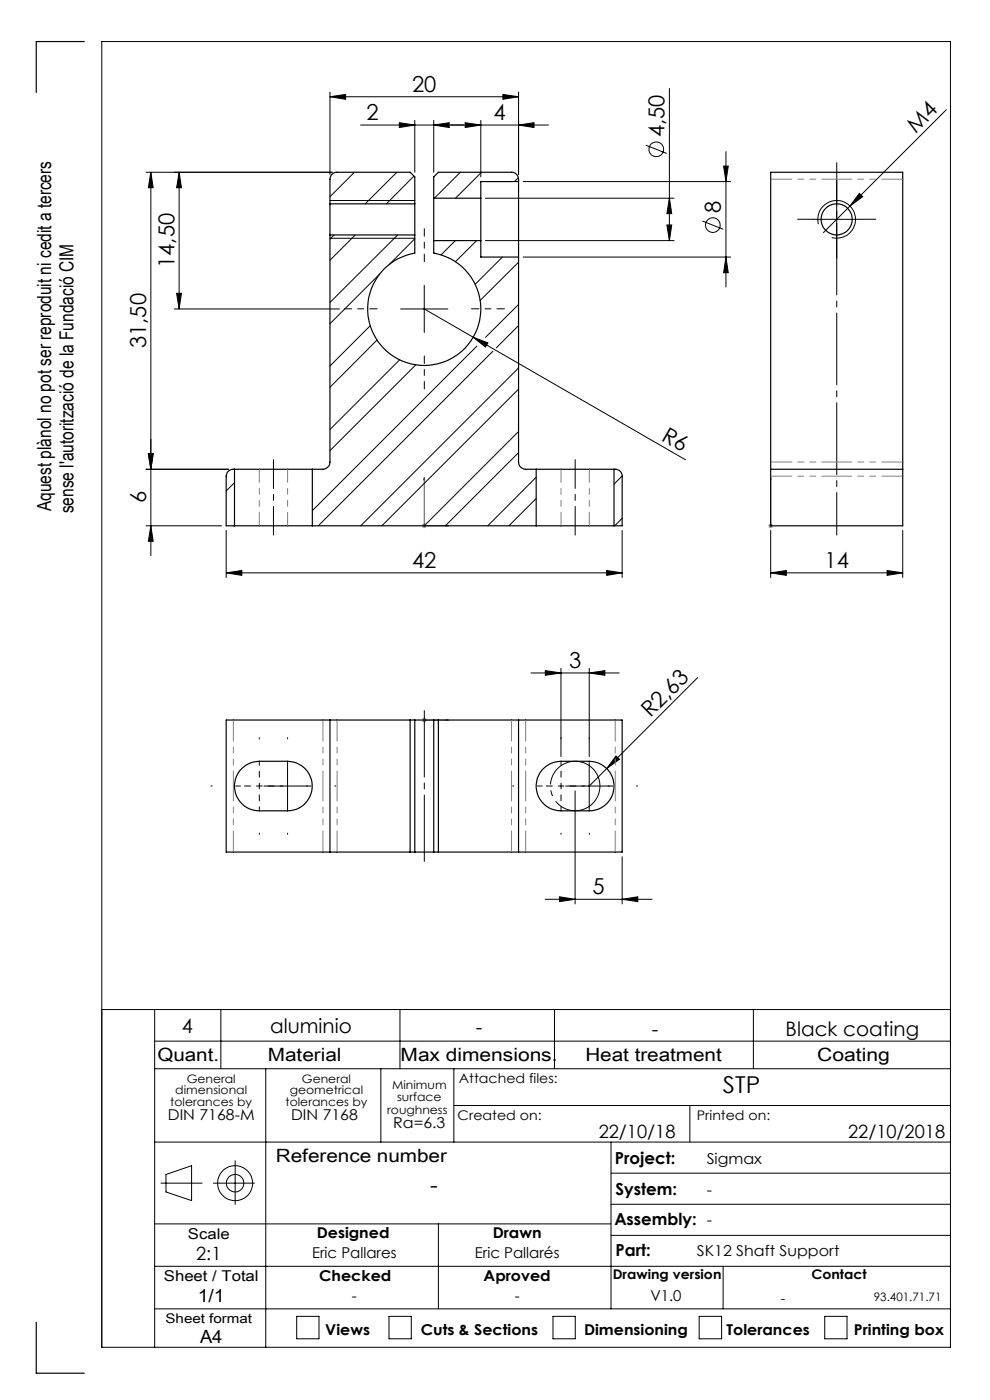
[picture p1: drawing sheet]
<svg xmlns="http://www.w3.org/2000/svg" width="210mm" height="297mm" viewBox="0 0 210 297" stroke-linecap="round" stroke-linejoin="round" font-family="sans-serif">
<g fill="none" stroke="#000" stroke-width=".21">
<path d="M21.6 8.8h180v277h-180zM70 19.5v17.5M110 19.5v17.5M142 18.8v32.2M31 36.5h39.5M32 36.5v81.4M32 36.5l.5 3.3h-1zM38 36.5v29M38 36.5l.5 3.3h-1zM70 20.5l3.3-.5v1.1zM70 20.5h40M84.7 26l3.3 .5-3.3 .6z"/>
<path d="M88 25.5v11M92 26.5l3.3-.5v1.1zM92 25.5v11M98.7 26l3.3 .5-3.3 .6zM102 25.5v12M106.7 20l3.3 .5-3.3 .6zM110 26.5l3.3-.5v1.1zM111 38.5h44M116.3 26.5h-39.8M137 30.8l4.4 1.8M153.5 35.2h1l-.5 3.3zM154 32.2v28.7"/>
<path d="M200.7 23.3l-26 26.1M70 50.5h18M70 42.5h18M103 51h40M103 42h40M111 54.5h44M141.5 47.7h1l-.5 3.3zM142 42l.5 3.3h-1zM149 46.9l4.4 1.7M154 54.5l.5 3.4h-1zM172.5 46.5h10M173.6 47.6a4 4 0 0 1 3.6-5 4 4 0 0 1 4.3 4.3 4 4 0 0 1-5.1 3.5"/>
<path d="M177.5 41.5v10M182.3 41l.7 .7-2.7 2zM37 65.5h35M37.5 62.2h1l-.5 3.3zM85 65.5h10M90 65.5l55.4 32M90 60.5v10M100.4 71.5l3.1 1.2-.5 .9zM31 99.6h17.5M31.5 96.2h1l-.5 3.4zM31 111.5h16M32 111.5l.5 3.3h-1z"/>
<path d="M48 112.5v10M132 112.5v10M163.5 112.5v10M191.5 112.5v10M48 121.5l3.3-.5v1.1zM48 121.5h84M128.7 121l3.3 .5-3.3 .6zM163.5 121.5l3.3-.5v1.1zM163.5 121.5h28M188.2 121l3.3 .5-3.3 .6zM112.6 142.8h18.7M115.7 142.3l3.3 .5-3.3 .5z"/>
<path d="M119 141.8v18.7M125 142.8l3.3-.5v1zM125 141.8v18.7M148 143.8l-23 23M56 166.8h10M61 161.7v10.1M120 166.8h10M122 167.8v24M125 161.7v10.1M130.7 160.4l.7 .7-2.7 2zM115.6 190.8h22.7M118.7 190.2l3.3 .6-3.3 .5z"/>
<path d="M132 190.8l3.3-.6v1.1zM132 181.7v10.1M21.6 214.2h180M32.8 214.2v71.6M46.8 214.2v12.5M84.8 214.2v12.5M117.6 214.2v12.5M159.8 214.2v12.5M32.8 220.9h168.8M32.8 226.7h168.8M56.4 226.7v59.1M80.8 226.7v15.6"/>
<path d="M96.3 226.7v15.6M96.3 234.5h105.3M146.3 234.5v7.8M32.8 259.6h96.8M32.8 242.3h168.8M34.1 251h8.8M35.2 249.2l5.4-1.9v7.4l-5.4-1.8zM45.3 251h8.7M49.9 246.2v9.3M93 259.6v18.1M129.6 242.3v35.4M129.6 255.5h72"/>
<path d="M129.6 248.9h72M32.8 268.6h168.8M62.9 279.3h4.8v4.7h-4.8zM82.5 279.3h4.7v4.7h-4.7zM117.3 279.3h4.7v4.7h-4.7zM129.6 262.1h72M148.3 279.3h4.8v4.7h-4.8zM153.4 268.6v9.1M174.9 279.3h4.8v4.7h-4.8zM201.6 277.7h-168.8"/>
<circle cx="139.2" cy="31.7" r="1.56"/>
<circle cx="151.2" cy="47.8" r="1.56"/>
<circle cx="49.9" cy="251" r="1.87"/>
<circle cx="49.9" cy="251" r="3.7"/>
</g>
<path d="M127 165.2a5.3 5.3 0 0 0-8.8-2.1 5.3 5.3 0 0 0 2.4 8.7 5.3 5.3 0 0 0 6.5-6.3l-.1-.3" fill="none" stroke="#000" stroke-width=".21" stroke-dasharray="15.2 1.3 1.3 1.3" stroke-dashoffset=".7" stroke-linecap="butt"/>
<path d="M90 101.3l.1 .5h-.2zM90 101.3v10.2h5.1M94.6 111.4l.5 .1-.5 .2zM163.5 111.4v.3zM163.5 101.3v.5v-.5M163.5 111.5h.1M163.5 101.3v10.2M89.9 152.7h.2zM90 152.7h.1M90 152.7h5.1M95.1 152.7h-.5h.5" fill="none" stroke="#00f" stroke-width=".21"/>
<path d="M89.5 111.5h1M89.6 111.2l.7 .7M90 111v1M90.3 111.2l-.7 .7M163 111.5h1M163.1 111.2l.7 .7M163.5 111v1M163.8 111.2l-.7 .7M89.5 152.7h1M89.6 152.4l.7 .7M90 152.3v1M90.3 152.4l-.7 .7" fill="none" stroke="#808080" stroke-width=".21"/>
<g fill="none" stroke="#000" stroke-width=".21" stroke-dasharray="15.2 1.3 1.3 1.3">
<path d="M172.5 46.5h-3.3M177.5 41.5v-3.3M177.5 51.5v3.3M182.5 46.5h3.3M55 156.7v-.2M61 156.7v-.2M119 156.7v-.2M125 156.7v-.2M45 166.7h-.2M51 166.7h-.2M55 176.7v.3M61 176.7v.3"/>
<path d="M65 166.7h.3M71 166.7h.3M109 166.7h-.2M115 166.7h-.2M119 176.7v.3M125 176.7v.3M129 166.7h.3M135 166.7h.3"/>
</g>
<path d="M55 166.7h-5M55 166.7v5M55 166.7h5M55 166.7v-5M119 166.7h-5M119 166.7v5M119 166.7h5M119 166.7v-5" fill="none" stroke="#000" stroke-width=".21" stroke-dasharray="15.2 1.3 1.3 1.3" stroke-dashoffset="14.6"/>
<path d="M90 150.7v32" fill="none" stroke="#000" stroke-width=".21" stroke-dasharray="15.2 1.3 1.3 1.3" stroke-dashoffset="1.1"/>
<path d="M58 113.5v-16M122 113.5v-16" fill="none" stroke="#000" stroke-width=".21" stroke-dasharray="15.2 1.3 1.3 1.3" stroke-dashoffset="9.1"/>
<path d="M177.5 113.5v-79" fill="none" stroke="#000" stroke-width=".21" stroke-dasharray="15.2 1.3 1.3 1.3" stroke-dashoffset="6.2"/>
<path d="M17.9 8.8h-10.2v10.8M7.7 280.5v10.8h10.2" fill="none" stroke="#000" stroke-width=".25"/>
<path d="M90 55.5v-7M80 65.5h-7M90 75.5v7M100 65.5h7" fill="none" stroke="#000" stroke-width=".21" stroke-dasharray="15.2 1.3 1.3 1.3" stroke-dashoffset="13.6"/>
<path d="M118.7 190.2l3.3 .6-3.3 .5zM132 190.8l3.3-.6v1.1z" fill="#000"/>
<g fill="#00f">
<path d="M94.6 111.4l.5 .1-.5 .2zM90 101.3l.1 .5h-.2z"/>
<path d="M163.5 111.4v.3zM163.5 101.3v.5z"/>
<path d="M94.6 152.7h.5zM89.9 152.7h.2z"/>
</g>
<g fill="#000">
<path d="M182.3 41l.7 .7-2.7 2zM100.4 71.5l3.1 1.2-.5 .9zM130.7 160.4l.7 .7-2.7 2z"/>
<path d="M70 20.5l3.3-.5v1.1zM106.7 20l3.3 .5-3.3 .6zM98.7 26l3.3 .5-3.3 .6zM110 26.5l3.3-.5v1.1z"/>
<path d="M84.7 26l3.3 .5-3.3 .6zM92 26.5l3.3-.5v1.1z"/>
<path d="M141.5 47.7h1l-.5 3.3zM142 42l.5 3.3h-1zM154 54.5l.5 3.4h-1zM153.5 35.2h1l-.5 3.3zM37.5 62.2h1l-.5 3.3zM38 36.5l.5 3.3h-1z"/>
<path d="M31.5 96.2h1l-.5 3.4zM32 36.5l.5 3.3h-1z"/>
<path d="M32 111.5l.5 3.3h-1zM31.5 96.2h1l-.5 3.4z"/>
<path d="M48 121.5l3.3-.5v1.1zM128.7 121l3.3 .5-3.3 .6z"/>
<path d="M163.5 121.5l3.3-.5v1.1zM188.2 121l3.3 .5-3.3 .6z"/>
<path d="M125 142.8l3.3-.5v1zM115.7 142.3l3.3 .5-3.3 .5z"/>
</g>
<g fill="none" stroke="#000" stroke-width=".21">
<path d="M75.2 36.5l-5.2 5.2M84.2 36.5l-6.7 6.7M87.8 37.4l-5.8 5.8M97.6 36.5l-5.5 5.5M102.1 36.5l-5.5 5.5M110 37.7l-.9 .8M70.9 49.8l-.9 .9M75.4 49.8l-5.4 5.4M80.6 58.1l-10.6 10.6M84.3 49.8l-14.3 14.4M88 50.7l-5.5 5.5M96.6 51l-3 3.1"/>
<path d="M101.1 51l-4.5 4.5M106.6 54.5l-5.8 5.8M110 55.6l-8.2 8.1M78.5 69.1l-8.5 8.5M80 72.1l-10 10.1M84.8 76.3l-14.8 14.8M88.2 77.4l-18.2 18.2M101.1 73.4l-34.8 34.9M104.6 74.5l-37.1 37M110 78.1l-33.5 33.4M110 69.1l-4.7 4.7M110 64.6l-7 7"/>
<path d="M110 91.5l-20 20M110 82.5l-29 29M110 96l-15.5 15.5M49.7 111.4l-.1 .1M49.7 102.4l-1.7 1.7M113.7 101.2l-10.2 10.3M113.7 105.8l-5.8 5.7M132 110l-1.6 1.5M132 101l-1.8 1.7"/>
</g>
<g fill="none" stroke="#000" stroke-width=".25">
<path d="M110 38.5v16M110 38.5a1.59 1.59 0 0 0-1.5-2h-15.5l-1 1v4.5M110 38.5h-8v3.5M70 43.2v6.6M70 43.2v-5.2a1.45 1.45 0 0 1 1.5-1.5h15.5l1 1v5.7M70 49.8v48.2a1.57 1.57 0 0 1-1.5 1.6h-2.2M70 49.8h18M70 43.2h18M88 43.2v6.6M88 49.8v3.9a12 12 0 0 0-8.1 18.4 12 12 0 0 0 20.1 0 12 12 0 0 0-8-18.4v-2.7M92 42v9M92 51h10"/>
<path d="M92 42h10M102 42v9M102 51v3.5h8M110 54.5v43.5a1.51 1.51 0 0 0 1.5 1.6h2.2M49.7 99.6a1.53 1.53 0 0 0-1.7 1.4v10.5h1.7M49.7 99.6h16.6M49.7 99.6v11.9M66.3 99.6v11.9M113.7 99.6h16.5M113.7 99.6v11.9M130.2 99.6a1.48 1.48 0 0 1 1.8 1.4v10.5h-1.8M130.2 99.6v11.9"/>
<path d="M163.5 99.6v11.9h28v-11.9M163.5 99.6v-63.1h28v63.1M163.5 99.6h28M49.7 111.5h16.6M66.3 111.5h47.4M113.7 111.5h16.5M70 152.7h18M70 152.7h-22v28.1h22M70 152.7v28.1M87 152.7v28.1M88 152.7h4M88 152.7v28.1"/>
<path d="M92 152.7h18M92 152.7v28.1M93 152.7v28.1M110 152.7h22v28.1h-22M110 152.7v28.1M50.9 163.4a5.4 5.4 0 0 1 4.1-1.9h6a5.3 5.3 0 0 1 5.2 5.3 5.3 5.3 0 0 1-5.2 5.2h-6a5.3 5.3 0 0 1-4.8-3 5.3 5.3 0 0 1 .7-5.6zM114.9 163.4a5.4 5.4 0 0 1 4.1-1.9h6a5.3 5.3 0 0 1 5.3 5.3 5.3 5.3 0 0 1-5.3 5.2h-6a5.3 5.3 0 0 1-4.8-3 5.3 5.3 0 0 1 .7-5.6zM70 180.8h18M88 180.8h4M92 180.8h18"/>
<circle cx="177.5" cy="46.5" r="3.3"/>
</g>
<path d="M55 111.5v-12M61 111.5v-12M119 111.5v-12M125 111.5v-12" fill="none" stroke="#808080" stroke-width=".21" stroke-dasharray="6.3 1.3 1.3 1.3 1.3 1.3" stroke-dashoffset="3.5"/>
<path d="M191.5 38h-28M163.5 98h28M191.5 101h-28M49.5 152.7v28M71.5 152.7v28M111.5 152.7v28M68.5 180.7v-28M108.5 180.7v-28M130.5 180.7v-28" fill="none" stroke="#808080" stroke-width=".21" stroke-dasharray="6.3 1.3 1.3 1.3 1.3 1.3" stroke-dashoffset="1.9"/>
<g font-size="4.9">
<text x="153.3" y="231.9">STP</text>
<text x="91.2" y="253">-</text>
</g>
<g font-size="4.7">
<text x="87.4" y="19.5">20</text>
<text x="77.8" y="25.5">2</text>
<text x="104.7" y="25.5">4</text>
<text x="140.9" y="29.1" transform="rotate(-90 140.9 29.1)">4,50</text>
<text x="194.3" y="28.3" transform="rotate(-45 194.3 28.3)">M4</text>
<text x="152.9" y="45.2" transform="rotate(-90 152.9 45.2)">8</text>
<text x="37" y="56.8" transform="rotate(-90 37 56.8)">14,50</text>
<text x="31" y="73.8" transform="rotate(-90 31 73.8)">31,50</text>
<text x="140.1" y="93.3" transform="rotate(30 140.1 93.3)">R6</text>
<text x="31" y="106.8" transform="rotate(-90 31 106.8)">6</text>
<text x="87.4" y="120.5">42</text>
<text x="174.9" y="120.5">14</text>
<text x="120.7" y="141.7">3</text>
<text x="138" y="152.3" transform="rotate(-45 138 152.3)">R2,63</text>
<text x="125.7" y="189.7">5</text>
</g>
<g font-size="4.2">
<text x="38.6" y="219.1">4</text>
<text x="57.3" y="219.2">aluminio</text>
<text x="100.9" y="219.5">-</text>
<text x="138.3" y="219.7">-</text>
<text x="166.7" y="219.7">Black coating</text>
</g>
<g font-size="4.1">
<text x="10.9" y="108.4" transform="rotate(-90 10.9 108.4)">Aquest plànol no pot ser reproduit ni cedit a tercers</text>
<text x="15.6" y="108.9" transform="rotate(-90 15.6 108.9)">sense l'autorització de la Fundació CIM</text>
</g>
<g font-size="3.9">
<text x="33.4" y="225.1">Quant.</text>
<text x="56.8" y="225.1">Material</text>
<text x="85" y="225.1">Max dimensions.</text>
<text x="124.2" y="225.1">Heat treatment</text>
<text x="173.4" y="225.1">Coating</text>
<text x="127" y="241.3">22/10/18</text>
<text x="179.9" y="241.3">22/10/2018</text>
<text x="58.5" y="246.6">Reference number</text>
<text x="41.6" y="267.3">2:1</text>
<text x="41.9" y="276.1">1/1</text>
<text x="42.4" y="284.9">A4</text>
</g>
<g font-size="3.5">
<text x="130.5" y="246.9">Project:</text>
<text x="130.6" y="253.5">System:</text>
<text x="130.3" y="259.8">Assembly: -</text>
<text x="130.6" y="266.4">Part:</text>
</g>
<g font-size="3.2">
<text x="35.6" y="237.6">DIN 7168-M</text>
<text x="61.7" y="237.6">DIN 7168</text>
<text x="83.4" y="239.3">Ra=6.3</text>
<text x="149.9" y="246.9">Sigmax</text>
<text x="149.9" y="253.5">-</text>
<text x="39.9" y="262.9">Scale</text>
<text x="67.2" y="262.5">Designed</text>
<text x="104.5" y="262.5">Drawn</text>
<text x="66.2" y="266.9">Eric Pallares</text>
<text x="100.7" y="266.9">Eric Pallarés</text>
<text x="147.8" y="266.4">SK12 Shaft Support</text>
<text x="34.8" y="271.7">Sheet / Total</text>
<text x="67.7" y="271.7">Checked</text>
<text x="102.6" y="271.7">Aproved</text>
<text x="74.6" y="276.1">-</text>
<text x="109.2" y="276.1">-</text>
<text x="138" y="276.1">V1.0</text>
<text x="69" y="283.1">Views</text>
<text x="89.3" y="283.1">Cuts &amp; Sections</text>
<text x="123.9" y="283.1">Dimensioning</text>
<text x="154.1" y="283.2">Tolerances</text>
<text x="181.1" y="283.2">Printing box</text>
</g>
<g font-size="2.8">
<text x="97.3" y="229.7">Attached files:</text>
<text x="97.1" y="237.7">Created on:</text>
<text x="147.8" y="237.7">Printed on:</text>
<text x="130" y="271.4">Drawing version</text>
<text x="172.1" y="271.4">Contact</text>
<text x="35.1" y="280.7">Sheet format</text>
<text x="165.6" y="276.4">-</text>
</g>
<g font-size="2.5">
<text x="37.2" y="232.1">dimensional</text>
<text x="39.6" y="229.7">General</text>
<text x="61.5" y="232.1">geometrical</text>
<text x="64" y="229.7">General</text>
<text x="83.2" y="231">Minimum</text>
<text x="84.2" y="233.5">surface</text>
<text x="36.1" y="234.6">tolerances by</text>
<text x="60.6" y="234.6">tolerances by</text>
<text x="82.1" y="236.2">roughness</text>
<text x="185.4" y="276.1">93.401.71.71</text>
</g>
</svg>
